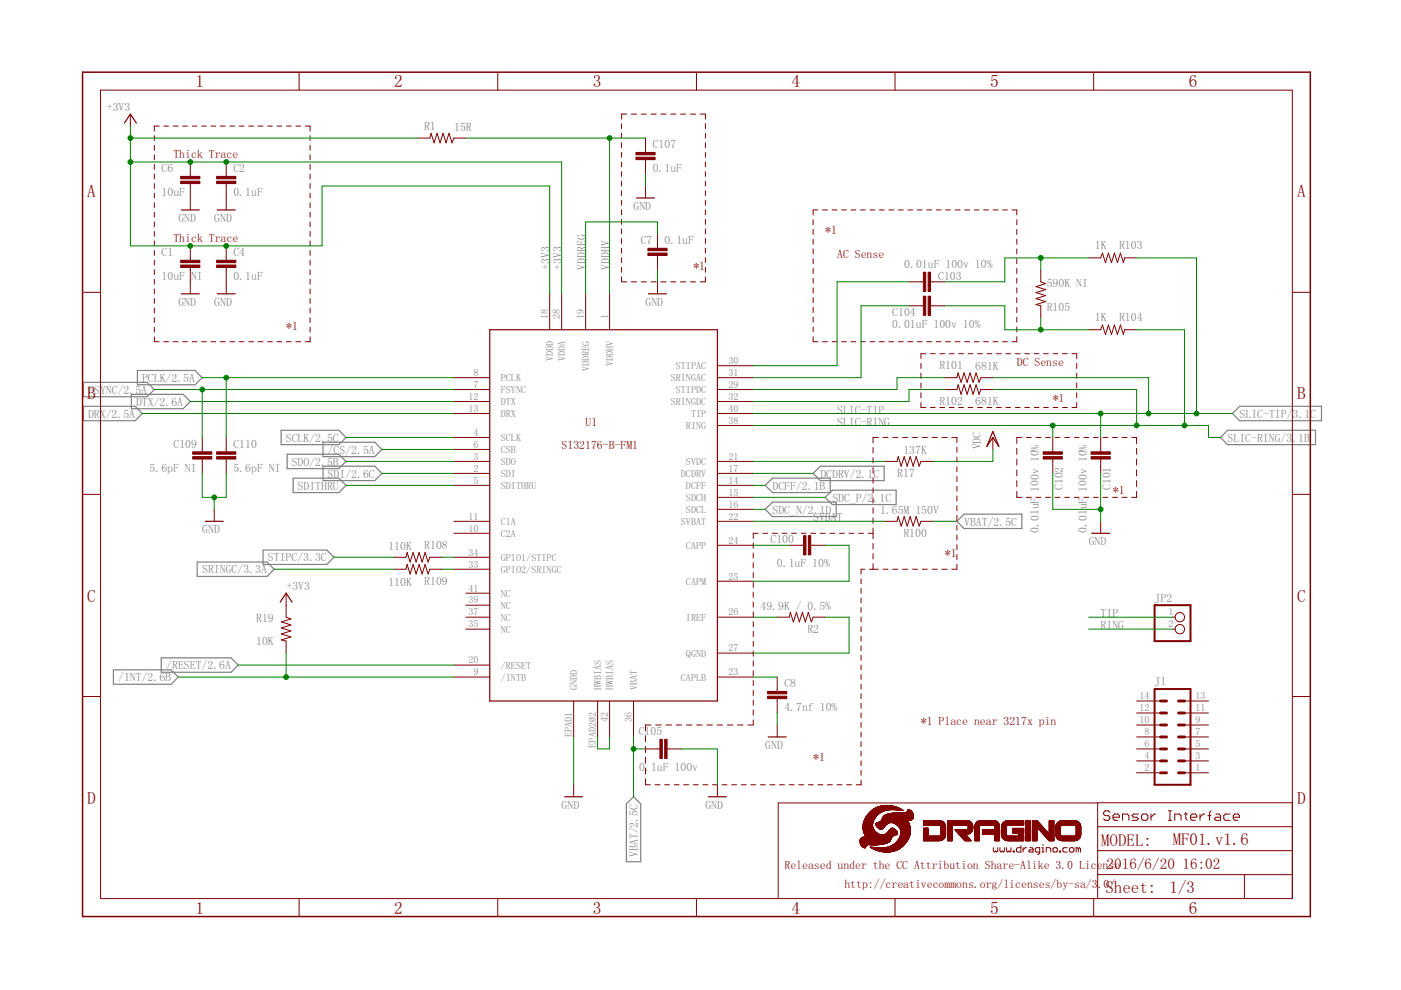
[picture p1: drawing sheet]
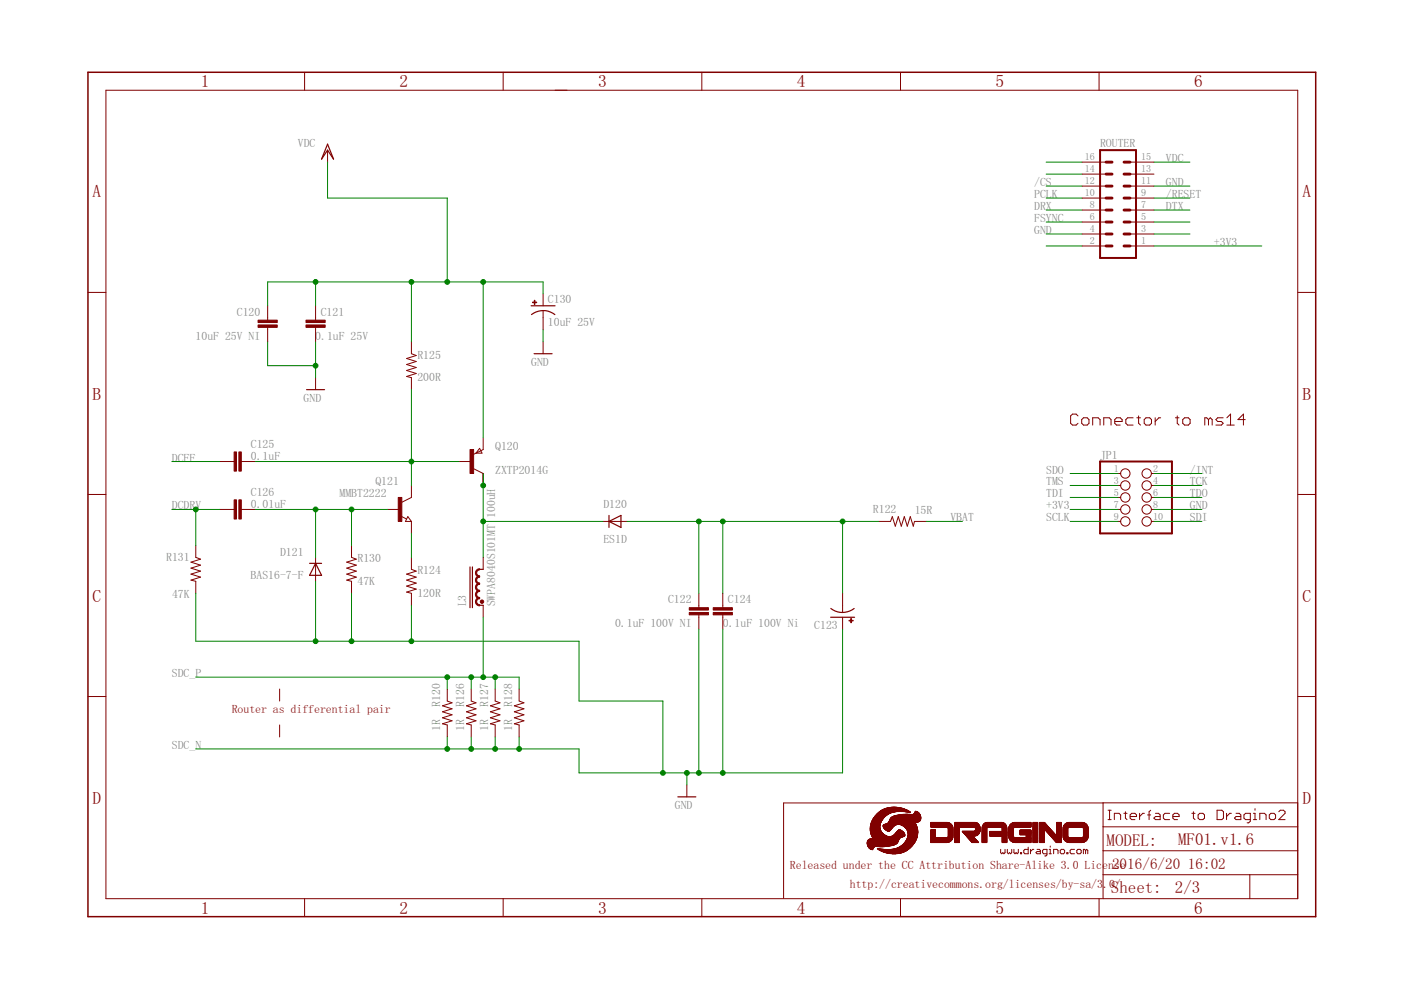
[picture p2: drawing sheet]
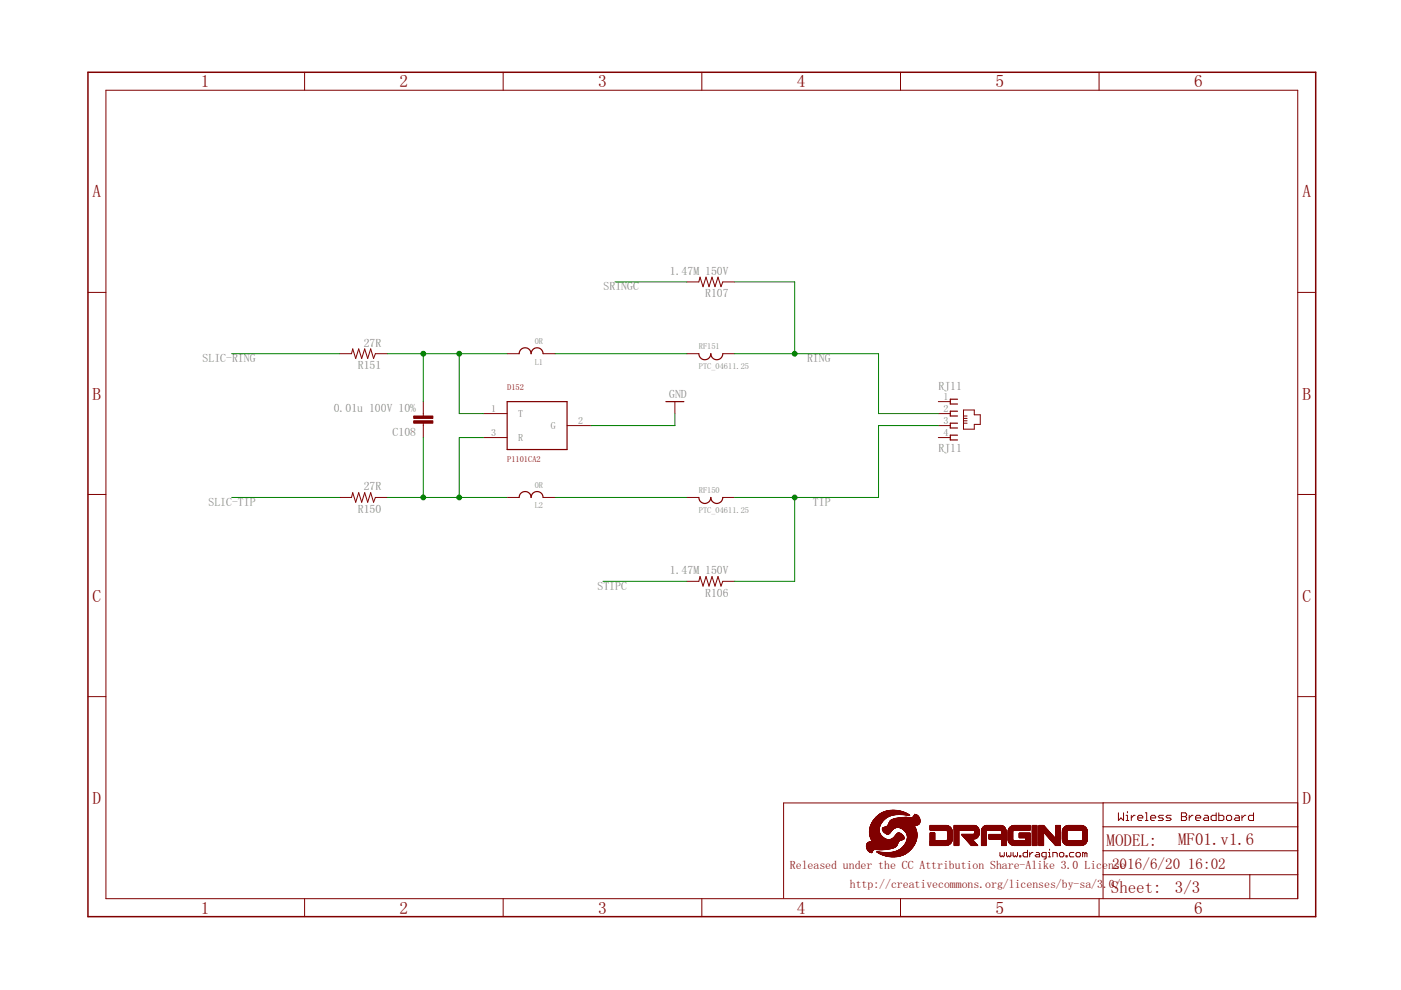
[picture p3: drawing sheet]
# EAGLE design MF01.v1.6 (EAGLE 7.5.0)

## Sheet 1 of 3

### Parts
C1  10uF NI  C-EUC0603  [C0603]
C2  0.1uF  C-EUC0402  [C0402]
C4  0.1uF  C-EUC0402  [C0402]
C6  10uF  C-EUC0603  [C0603]
C7  0.1uF  C-EUC0402  [C0402]
C8  4.7nf 10%  C-EUC0402  [C0402]
C100  0.1uF 10%  C-EUC0402  [C0402]
C101  0.01uF 100v 10%  C-EUC0603  [C0603]
C102  0.01uF 100v 10%  C-EUC0603  [C0603]
C103  0.01uF 100v 10%  C-EUC0603  [C0603]
C104  0.01uF 100v 10%  C-EUC0603  [C0603]
C105  0.1uF 100v  C-EUC0603  [C0603]
C107  0.1uF  C-EUC0402  [C0402]
C109  5.6pF NI  C-EUC0402  [C0402]
C110  5.6pF NI  C-EUC0402  [C0402]
J1  MA07-2  [MA07-2]
JP2  PINHD-1X2  [1X02]
R1  15R  R-US_R0805  [R0805]
R2  49.9K / 0.5%  R-US_R0402  [R0402]
R17  137K  R-US_R0402  [R0402]
R19  10K  R-US_R0402  [R0402]
R100  1.65M 150V  R-US_R0805  [R0805]
R101  681K  R-US_R0805  [R0805]
R102  681K  R-US_R0805  [R0805]
R103  1K  R-US_R0603  [R0603]
R104  1K  R-US_R0603  [R0603]
R105  590K NI  R-US_R0805  [R0805]
R108  110K  R-US_R0402  [R0402]
R109  110K  R-US_R0402  [R0402]
U1  SI32176-B-FM1  SI3217X  [SI3217X-QFN42]

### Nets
+3V3: C1.2 C2.2 C4.2 C6.2 R1.2 R19.1 U1.18(VDDD) U1.28(VDDA) ; also sheet 2
/CS: U1.6(CSB) ; also sheet 2
/INT: R19.2 U1.9(/INTB) ; also sheet 2
/RESET: U1.20(/RESET) ; also sheet 2
DCDRV: U1.17(DCDRV) ; also sheet 2
DCFF: U1.14(DCFF) ; also sheet 2
DRX: U1.13(DRX) ; also sheet 2
DTX: U1.12(DTX) ; also sheet 2
EPAD2: U1.42(HWBIAS) U1.EPAD2@2(HWBIAS)
FSYNC: C109.2 U1.7(FSYNC) ; also sheet 2
GND [gnd]: C1.1 C2.1 C4.1 C6.1 C7.1 C8.2 C101.2 C102.2 C105.1 C107.1 C109.1 C110.1 U1.EPAD1(GNDD) ; also sheet 2,3
N$1: R102.2 U1.32(SRINGDC)
N$11: R2.2 U1.26(IREF)
N$12: C8.1 U1.23(CAPLB)
N$16: R2.1 U1.27(QGND)
N$58: C100.1 U1.24(CAPP)
N$59: C100.2 U1.25(CAPM)
N$60: R101.2 U1.29(STIPDC)
N$61: C104.1 U1.31(SRINGAC)
N$62: C103.1 U1.30(STIPAC)
N$63: C104.2 R104.1 R105.2
N$64: C103.2 R103.1 R105.1
N$65: R17.2 U1.21(SVDC)
N$66: R108.1 U1.34(GPIO1/STIPC)
N$67: R109.1 U1.33(GPIO2/SRINGC)
PCLK: C110.2 U1.8(PCLK) ; also sheet 2
RING: JP2.2 ; also sheet 3
SCLK: U1.4(SCLK) ; also sheet 2
SDC_N: U1.16(SDCL) ; also sheet 2
SDC_P: U1.15(SDCH) ; also sheet 2
SDI: U1.2(SDI) ; also sheet 2
SDITHRU: U1.5(SDITHRU)
SDO: U1.3(SDO) ; also sheet 2
SLIC-RING: C102.1 R102.1 R104.2 U1.38(RING) ; also sheet 3
SLIC-TIP: C101.1 R101.1 R103.2 U1.40(TIP) ; also sheet 3
SRINGC: R109.2 ; also sheet 3
STIPC: R108.2 ; also sheet 3
SVBAT: R100.2 U1.22(SVBAT)
TIP: JP2.1 ; also sheet 3
VBAT: C105.2 R100.1 U1.36(VBAT) ; also sheet 2
VDC: R17.1 ; also sheet 2
VDDHV: C107.2 R1.1 U1.1(VDDHV)
VDDREG: C7.2 U1.19(VDDREG)
Unconnected: J1.1 J1.2 J1.3 J1.4 J1.5 J1.6 J1.7 J1.8 J1.9 J1.10 J1.11 J1.12 J1.13 J1.14 U1.10(C2A) U1.11(C1A) U1.35(NC) U1.37(NC) U1.39(NC) U1.41(NC)

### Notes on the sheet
- Thick Trace
- Thick Trace | *1
- AC Sense
- *1
- *1
- DC Sense
- *1
- *1
- *1
- *1 Place near 3217x pin
- *1
- Sensor Interface

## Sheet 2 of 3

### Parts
C120  10uF 25V NI  C-EUC1206  [C1206]
C121  0.1uF 25V  C-EUC0402  [C0402]
C122  0.1uF 100V NI  C-EUC0603  [C0603]
C123  CPOL-US153CLV-0605  [153CLV-0605]
C124  0.1uF 100V Ni  C-EUC0603  [C0603]
C125  0.1uF  C-EUC0402  [C0402]
C126  0.01uF  C-EUC0402  [C0402]
C130  10uF 25V  CPOL-USUD-4X5,8  [UD-4X5,8_NICHICON]
D120  ES1D  CGRM4001-G  [SOD-123_MINI-SMA]
D121  BAS16-7-F  [SOT23]
JP1  PINHD-2X5_2.00  [2X05M]
L3  SWPA8040S101MT 100uH  INDUCTORLVS808040  [LVS808040]
Q120  ZXTP2014G  PNPSOT223  [SOT223]
Q121  MMBT2222  NPN-TRANSISTOR_SOT23  [SOT23]
R120  1R  R-US_R0402  [R0402]
R122  15R  R-US_R0805  [R0805]
R124  120R  R-US_R0402  [R0402]
R125  200R  R-US_R0603  [R0603]
R126  1R  R-US_R0402  [R0402]
R127  1R  R-US_R0402  [R0402]
R128  1R  R-US_R0402  [R0402]
R130  47K  R-US_R0402  [R0402]
R131  47K  R-US_R0402  [R0402]
ROUTER  MA08-2  [MA08-2]
U$5  LOGO-NEW  [LOGO-SILK-NEW]

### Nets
+3V3: JP1.7 ROUTER.1 ; also sheet 1
/CS: ROUTER.12 ; also sheet 1
/INT: JP1.2 ; also sheet 1
/RESET: ROUTER.9 ; also sheet 1
DCDRV: C126.2 R131.1 ; also sheet 1
DCFF: C125.2 ; also sheet 1
DRX: ROUTER.8 ; also sheet 1
DTX: ROUTER.7 ; also sheet 1
FSYNC: ROUTER.6 ; also sheet 1
GND [gnd]: C120.2 C121.2 C122.2 C123.+ C124.2 C130.- D121.1(A) JP1.8 R124.2 R130.2 R131.2 ROUTER.4 ROUTER.11 ; also sheet 1,3
N$4: ROUTER.3
N$8: C126.1 D121.3(C) Q121.1(B) R130.1
N$9: Q121.2(E) R124.1
N$68: C125.1 Q120.1(B) Q121.3(C) R125.2
N$69: D120.C L3.P$2 Q120.2(C) Q120.4(C)
N$70: C122.1 C123.- C124.1 D120.A R122.1
N$73: ROUTER.5
N$74: ROUTER.16
N$75: ROUTER.14
N$76: ROUTER.2
PCLK: ROUTER.10 ; also sheet 1
SCLK: JP1.9 ; also sheet 1
SDC_N: R120.2 R126.2 R127.2 R128.2 ; also sheet 1
SDC_P: L3.P$1 R120.1 R126.1 R127.1 R128.1 ; also sheet 1
SDI: JP1.10 ; also sheet 1
SDO: JP1.1 ; also sheet 1
TCK: JP1.4
TDI: JP1.5
TDO: JP1.6
TMS: JP1.3
VBAT: R122.2 ; also sheet 1
VDC: C120.1 C121.1 C130.+ Q120.3(E) R125.1 ROUTER.15 ; also sheet 1
Unconnected: ROUTER.13

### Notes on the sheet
- Connector to ms14
- Router as differential pair
- Interface to Dragino2

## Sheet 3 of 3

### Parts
C108  0.01u 100V 10%  C-EUC0603  [C0603]
D152  P1101CA2  SLIC_PROTECTORP1101CA2  [DO-214]
L1  0R  BEADS0805  [C0805]
L2  0R  BEADS0805  [C0805]
R106  1.47M 150V  R-US_R1206  [R1206]
R107  1.47M 150V  R-US_R1206  [R1206]
R150  27R  R-US_R0805  [R0805]
R151  27R  R-US_R0805  [R0805]
RF150  PTC_04611.25  [04611.25]
RF151  PTC_04611.25  [04611.25]
RJ11  RJ11  14867RJ11  [14867]

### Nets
GND [gnd]: D152.2(G) ; also sheet 1,2
N$3: L1.1 RF151.P1
N$5: L2.1 RF150.P1
N$71: C108.1 D152.3(R) L2.2 R150.1
N$72: C108.2 D152.1(T) L1.2 R151.1
RING: R107.1 RF151.P2 RJ11.2 ; also sheet 1
SLIC-RING: R151.2 ; also sheet 1
SLIC-TIP: R150.2 ; also sheet 1
SRINGC: R107.2 ; also sheet 1
STIPC: R106.2 ; also sheet 1
TIP: R106.1 RF150.P2 RJ11.3 ; also sheet 1
Unconnected: RJ11.1 RJ11.4

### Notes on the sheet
- Wireless Breadboard
